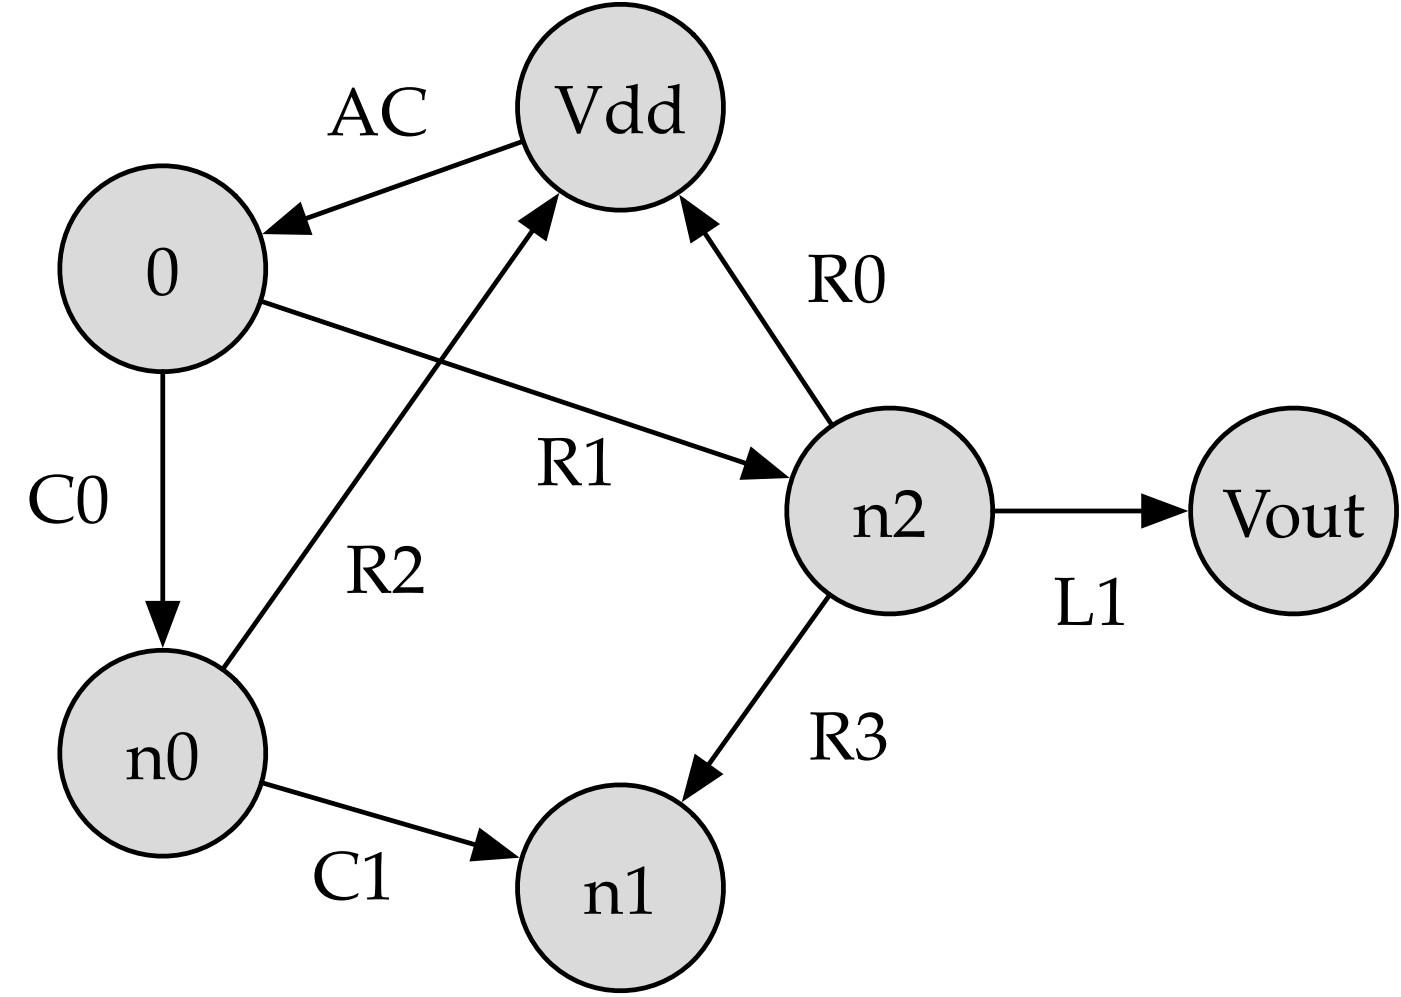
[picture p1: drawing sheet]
<svg xmlns="http://www.w3.org/2000/svg" width="104mm" height="74mm" viewBox="0 0 104 74" stroke-linecap="round" stroke-linejoin="round" font-family="sans-serif">
<circle cx="12.1" cy="20" r="7.7" fill="#dad9db"/>
<circle cx="12.1" cy="20" r="7.7" fill="none" stroke="#000" stroke-width=".35"/>
<circle cx="12.1" cy="56" r="7.7" fill="#dad9db"/>
<g fill="none" stroke="#000" stroke-width=".35">
<path d="M12.1 27.6v17.2M11 44.8h2.1l-1 2.8z"/>
<circle cx="12.1" cy="56" r="7.7"/>
</g>
<path d="M11 44.8h2.2l-1.1 2.8z" fill="#000"/>
<circle cx="66.1" cy="38" r="7.7" fill="#dad9db"/>
<g fill="none" stroke="#000" stroke-width=".35">
<path d="M19.4 22.4l36.1 12.1M55.8 33.5l2.4 1.9-3 .1z"/>
<circle cx="66.1" cy="38" r="7.7"/>
</g>
<path d="M55.8 33.5l2.4 1.9-3 .1z" fill="#000"/>
<circle cx="46.1" cy="8" r="7.7" fill="#dad9db"/>
<g fill="none" stroke="#000" stroke-width=".35">
<path d="M38.8 16.4l2.5-1.7-.8 3zM39.6 17l-23.1 32.7"/>
<circle cx="46.1" cy="8" r="7.7"/>
</g>
<path d="M38.8 16.4l2.5-1.7-.8 3z" fill="#000"/>
<circle cx="46.1" cy="66" r="7.7" fill="#dad9db"/>
<g fill="none" stroke="#000" stroke-width=".35">
<path d="M19.9 17.2l2.4-1.9 .7 2zM38.9 10.5l-16.3 5.8M50.7 14.9l2.5 1.7-1.8 1.2zM52.3 17.2l9.5 14.4M19.4 58.2l16 4.6M51.7 56.3l1.7 1.2-2.5 1.7zM61.6 44.2l-9 12.7M35.7 61.8l2.4 1.8-3 .2z"/>
<circle cx="46.1" cy="66" r="7.7"/>
</g>
<path d="M19.9 17.2l2.4-1.9 .7 2zM50.7 14.9l2.5 1.7-1.8 1.2zM51.7 56.3l1.7 1.2-2.5 1.7zM35.7 61.8l2.4 1.8-3 .2z" fill="#000"/>
<circle cx="96.1" cy="38" r="7.7" fill="#dad9db"/>
<g fill="none" stroke="#000" stroke-width=".35">
<path d="M73.7 38h11.2M84.9 36.9l2.9 1.1-2.9 1z"/>
<circle cx="96.1" cy="38" r="7.7"/>
</g>
<path d="M84.9 36.9l2.9 1.1-2.9 1z" fill="#000"/>
<g font-size="5.1">
<text x="24.2" y="10.1">AC</text>
<text x="41.2" y="9.9">Vdd</text>
<text x="10.8" y="21.9">0</text>
<text x="60" y="22.4">R0</text>
<text x="2" y="38.8">C0</text>
<text x="39.9" y="36.1">R1</text>
<text x="63.3" y="39.9">n2</text>
<text x="90.8" y="39.9">Vout</text>
<text x="25.7" y="44.1">R2</text>
<text x="78.3" y="46.4">L1</text>
<text x="9.3" y="57.9">n0</text>
<text x="60.1" y="56.4">R3</text>
<text x="23.2" y="66.8">C1</text>
<text x="43.3" y="67.9">n1</text>
</g>
</svg>
